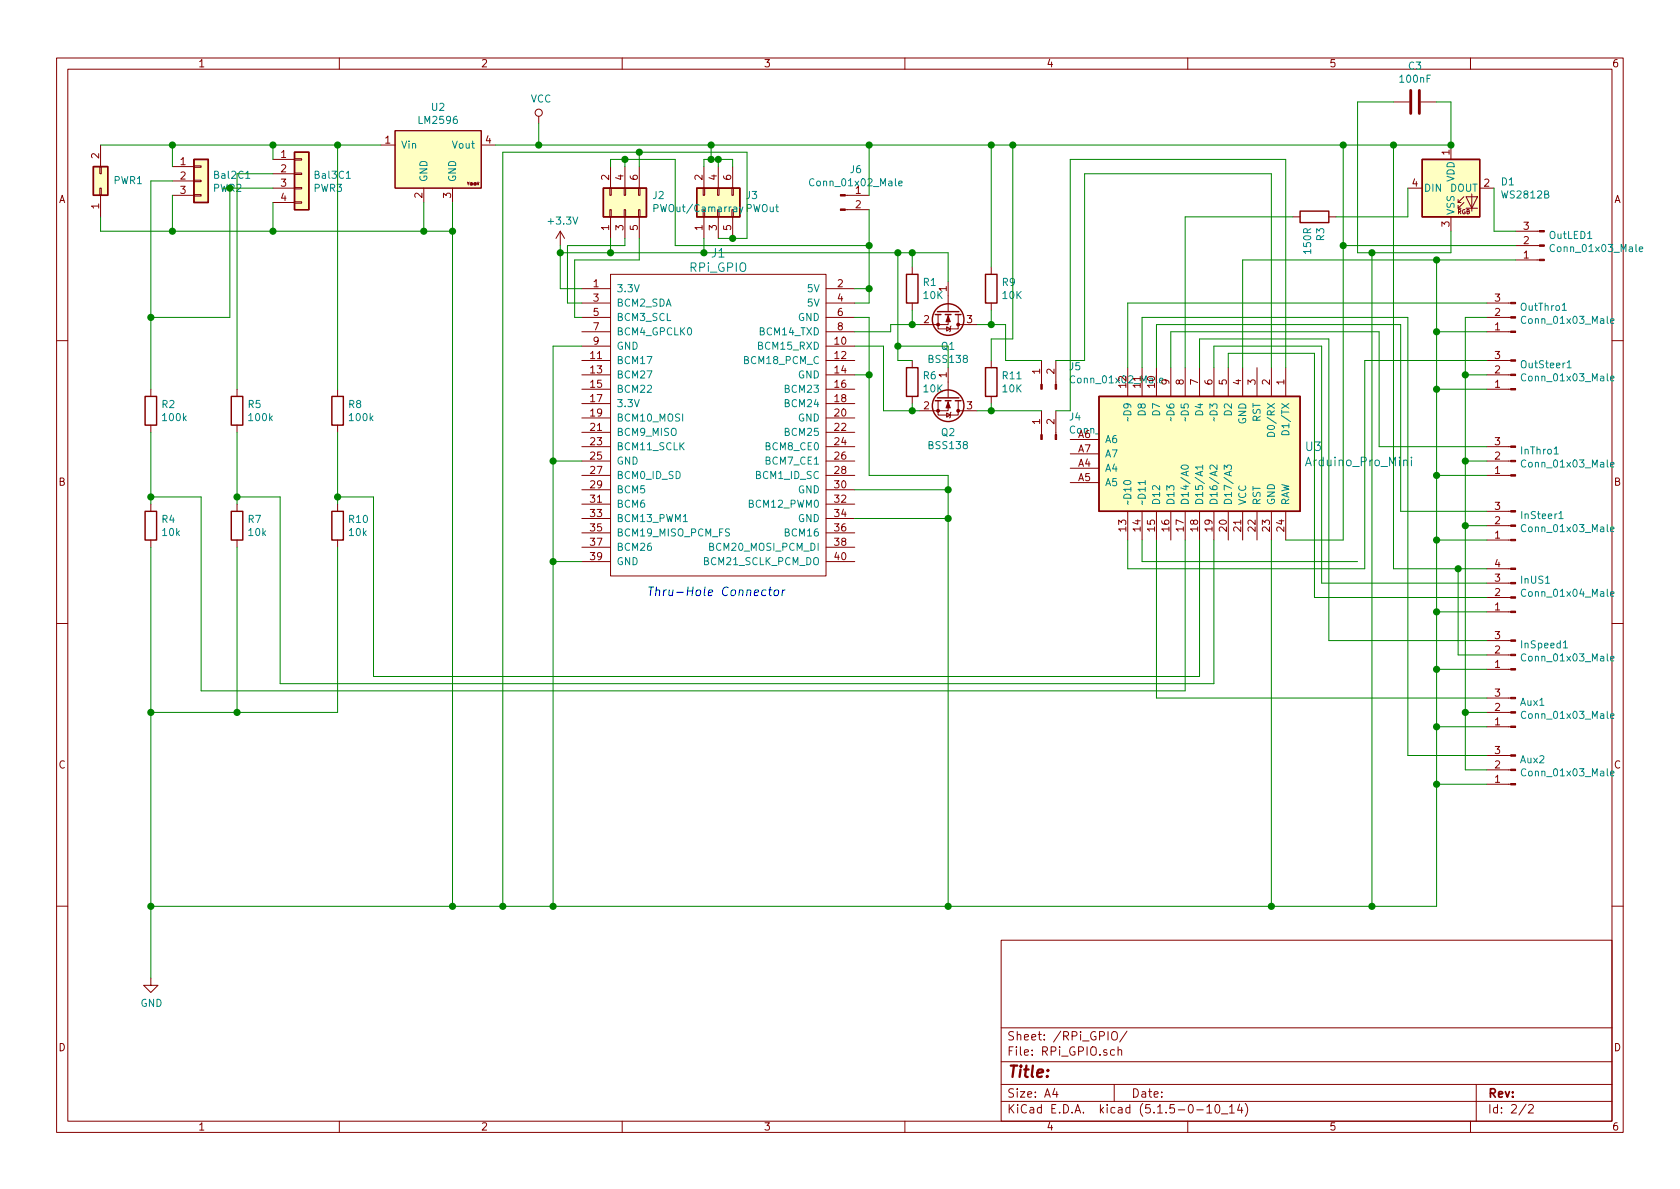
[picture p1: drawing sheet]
EESchema Schematic File Version 4
EELAYER 30 0
EELAYER END
$Descr A4 11693 8268
encoding utf-8
Sheet 2 2
Title ""
Date ""
Rev ""
Comp ""
Comment1 ""
Comment2 ""
Comment3 ""
Comment4 ""
$EndDescr
Text Notes 4500 4150 0    60   Italic 0
Thru-Hole Connector
$Comp
L Connector_Generic:Conn_02x01 PWR1
U 1 1
P 700 1300
F 0 "PWR1" V 750 1212 50  0000 R CNN
F 1 "PWR1" V 705 1212 50  0001 R CNN
F 2 "Connector_Wire:SolderWirePad_1x02_P5.08mm_Drill1.5mm" H 700 1300 50  0001 C CNN
F 3 "~" H 700 1300 50  0001 C CNN
	1    700  1300
	0    -1   -1   0   
$EndComp
Wire Wire Line
	6050 2000 5950 2000
Wire Wire Line
	5950 2100 6050 2100
Wire Wire Line
	6050 2100 6050 2000
Wire Wire Line
	4050 2000 3900 2000
Wire Wire Line
	3900 2000 3900 1750
Wire Wire Line
	5950 2200 6050 2200
$Comp
L Connector:Conn_01x03_Male InThro1
U 1 1
P 10550 3200
F 0 "InThro1" H 10522 3132 50  0000 R CNN
F 1 "Conn_01x03_Male" H 10522 3223 50  0000 R CNN
F 2 "Connector_PinHeader_2.54mm:PinHeader_1x03_P2.54mm_Vertical" H 10550 3200 50  0001 C CNN
F 3 "~" H 10550 3200 50  0001 C CNN
	1    10550 3200
	-1   0    0    1   
$EndComp
$Comp
L Connector:Conn_01x03_Male InSteer1
U 1 1
P 10550 3650
F 0 "InSteer1" H 10522 3582 50  0000 R CNN
F 1 "Conn_01x03_Male" H 10522 3673 50  0000 R CNN
F 2 "Connector_PinHeader_2.54mm:PinHeader_1x03_P2.54mm_Vertical" H 10550 3650 50  0001 C CNN
F 3 "~" H 10550 3650 50  0001 C CNN
	1    10550 3650
	-1   0    0    1   
$EndComp
Wire Wire Line
	10350 2600 10200 2600
Wire Wire Line
	10200 2600 10200 2200
Wire Wire Line
	10200 2200 10350 2200
Wire Wire Line
	10000 3300 10000 3750
Wire Wire Line
	10350 3750 10000 3750
Connection ~ 10000 3750
Wire Wire Line
	10200 2600 10200 3200
Wire Wire Line
	10200 3200 10350 3200
Connection ~ 10200 2600
Wire Wire Line
	10200 3200 10200 3650
Wire Wire Line
	10200 3650 10350 3650
Connection ~ 10200 3200
Wire Wire Line
	5950 2600 6050 2600
Wire Wire Line
	6050 2600 6050 3300
Wire Wire Line
	3850 3900 3850 3200
Wire Wire Line
	3850 2400 4050 2400
Wire Wire Line
	3850 3900 4050 3900
Wire Wire Line
	4050 3200 3850 3200
Connection ~ 3850 3200
Wire Wire Line
	3850 3200 3850 2400
Wire Wire Line
	5950 3600 6600 3600
Connection ~ 6600 3600
Wire Wire Line
	6600 3600 6600 3400
Wire Wire Line
	5950 3400 6600 3400
Connection ~ 6600 3400
Wire Wire Line
	6600 3400 6600 3300
Wire Wire Line
	700  1000 1200 1000
Connection ~ 1200 1000
Wire Wire Line
	6050 2600 6050 2200
Connection ~ 6050 2600
$Comp
L power:GND #PWR0101
U 1 1
P 1050 6800
F 0 "#PWR0101" H 1050 6550 50  0001 C CNN
F 1 "GND" H 1055 6627 50  0000 C CNN
F 2 "" H 1050 6800 50  0001 C CNN
F 3 "" H 1050 6800 50  0001 C CNN
	1    1050 6800
	1    0    0    -1  
$EndComp
$Comp
L power:+3.3V #PWR0102
U 1 1
P 3900 1700
F 0 "#PWR0102" H 3900 1550 50  0001 C CNN
F 1 "+3.3V" H 3915 1873 50  0000 C CNN
F 2 "" H 3900 1700 50  0001 C CNN
F 3 "" H 3900 1700 50  0001 C CNN
	1    3900 1700
	1    0    0    -1  
$EndComp
Wire Wire Line
	3900 1750 3900 1700
Connection ~ 3900 1750
$Comp
L power:VCC #PWR0103
U 1 1
P 3750 850
F 0 "#PWR0103" H 3750 700 50  0001 C CNN
F 1 "VCC" H 3767 1023 50  0000 C CNN
F 2 "" H 3750 850 50  0001 C CNN
F 3 "" H 3750 850 50  0001 C CNN
	1    3750 850 
	1    0    0    -1  
$EndComp
Wire Wire Line
	7000 2500 7250 2500
Wire Wire Line
	5100 1100 5100 1150
Wire Wire Line
	5000 1100 5000 1150
Connection ~ 5000 1100
Wire Wire Line
	5000 1100 5100 1100
Wire Wire Line
	4900 1100 4900 1150
Wire Wire Line
	4900 1100 4950 1100
Wire Wire Line
	1200 1000 1200 1150
Wire Wire Line
	1900 1000 1900 1100
$Comp
L Connector:Conn_01x04_Male InUS1
U 1 1
P 10550 4150
F 0 "InUS1" H 10522 4032 50  0000 R CNN
F 1 "Conn_01x04_Male" H 10522 4123 50  0000 R CNN
F 2 "Connector_PinHeader_2.54mm:PinHeader_1x04_P2.54mm_Vertical" H 10550 4150 50  0001 C CNN
F 3 "~" H 10550 4150 50  0001 C CNN
	1    10550 4150
	-1   0    0    1   
$EndComp
Wire Wire Line
	10000 4250 10350 4250
Wire Wire Line
	10000 3750 10000 4250
Connection ~ 10000 4250
Wire Wire Line
	9700 3950 10150 3950
$Comp
L Connector:Conn_01x03_Male InSpeed1
U 1 1
P 10550 4550
F 0 "InSpeed1" H 10522 4482 50  0000 R CNN
F 1 "Conn_01x03_Male" H 10522 4573 50  0000 R CNN
F 2 "Connector_PinHeader_2.54mm:PinHeader_1x03_P2.54mm_Vertical" H 10550 4550 50  0001 C CNN
F 3 "~" H 10550 4550 50  0001 C CNN
	1    10550 4550
	-1   0    0    1   
$EndComp
Wire Wire Line
	10350 4650 10000 4650
Wire Wire Line
	10350 4550 10150 4550
Wire Wire Line
	10150 4550 10150 3950
Connection ~ 10150 3950
Wire Wire Line
	10150 3950 10350 3950
$Comp
L Connector:Conn_01x03_Male Aux1
U 1 1
P 10550 4950
F 0 "Aux1" H 10522 4882 50  0000 R CNN
F 1 "Conn_01x03_Male" H 10522 4973 50  0000 R CNN
F 2 "Connector_PinHeader_2.54mm:PinHeader_1x03_P2.54mm_Vertical" H 10550 4950 50  0001 C CNN
F 3 "~" H 10550 4950 50  0001 C CNN
	1    10550 4950
	-1   0    0    1   
$EndComp
$Comp
L Connector:Conn_01x03_Male Aux2
U 1 1
P 10550 5350
F 0 "Aux2" H 10522 5282 50  0000 R CNN
F 1 "Conn_01x03_Male" H 10522 5373 50  0000 R CNN
F 2 "Connector_PinHeader_2.54mm:PinHeader_1x03_P2.54mm_Vertical" H 10550 5350 50  0001 C CNN
F 3 "~" H 10550 5350 50  0001 C CNN
	1    10550 5350
	-1   0    0    1   
$EndComp
Wire Wire Line
	10350 5450 10000 5450
Wire Wire Line
	10000 5450 10000 5050
Connection ~ 10000 4650
Wire Wire Line
	10200 3650 10200 4950
Wire Wire Line
	10200 5350 10350 5350
Connection ~ 10200 3650
Wire Wire Line
	10350 4950 10200 4950
Connection ~ 10200 4950
Wire Wire Line
	10200 4950 10200 5350
Wire Wire Line
	10350 5050 10000 5050
Connection ~ 10000 5050
Wire Wire Line
	10000 5050 10000 4650
$Comp
L Connector:Conn_01x03_Male OutSteer1
U 1 1
P 10550 2600
F 0 "OutSteer1" H 10522 2532 50  0000 R CNN
F 1 "Conn_01x03_Male" H 10522 2623 50  0000 R CNN
F 2 "Connector_PinHeader_2.54mm:PinHeader_1x03_P2.54mm_Vertical" H 10550 2600 50  0001 C CNN
F 3 "~" H 10550 2600 50  0001 C CNN
	1    10550 2600
	-1   0    0    1   
$EndComp
$Comp
L Connector:Conn_01x03_Male OutThro1
U 1 1
P 10550 2200
F 0 "OutThro1" H 10522 2132 50  0000 R CNN
F 1 "Conn_01x03_Male" H 10522 2223 50  0000 R CNN
F 2 "Connector_PinHeader_2.54mm:PinHeader_1x03_P2.54mm_Vertical" H 10550 2200 50  0001 C CNN
F 3 "~" H 10550 2200 50  0001 C CNN
	1    10550 2200
	-1   0    0    1   
$EndComp
$Comp
L Connector_Generic:Conn_01x04 Bal3C1
U 1 1
P 2100 1200
F 0 "Bal3C1" H 2180 1192 50  0000 L CNN
F 1 "PWR3" H 2180 1101 50  0000 L CNN
F 2 "Connector_JST:JST_XH_B4B-XH-A_1x04_P2.50mm_Vertical" H 2100 1200 50  0001 C CNN
F 3 "~" H 2100 1200 50  0001 C CNN
	1    2100 1200
	1    0    0    -1  
$EndComp
$Comp
L Connector_Generic:Conn_01x03 Bal2C1
U 1 1
P 1400 1250
F 0 "Bal2C1" H 1480 1292 50  0000 L CNN
F 1 "PWR2" H 1480 1201 50  0000 L CNN
F 2 "Connector_JST:JST_XH_B3B-XH-A_1x03_P2.50mm_Vertical" H 1480 1155 50  0001 L CNN
F 3 "~" H 1400 1250 50  0001 C CNN
	1    1400 1250
	1    0    0    -1  
$EndComp
$Comp
L RPi_Hat:RPi_GPIO J?
U 1 1
P 4250 2000
AR Path="/5516AE26" Ref="J?"  Part="1" 
AR Path="/5515D395/5516AE26" Ref="J1"  Part="1" 
F 0 "J1" H 5000 2250 60  0000 C CNN
F 1 "RPi_GPIO" H 5000 2150 60  0000 C CNN
F 2 "RPi_Hat:Pin_Header_Straight_2x20" H 4250 2000 60  0001 C CNN
F 3 "" H 4250 2000 60  0000 C CNN
	1    4250 2000
	1    0    0    -1  
$EndComp
$Comp
L yaaj_dcdc_stepdown_lm2596:YAAJ_DCDC_StepDown_LM2596 U2
U 1 1
P 3050 1100
F 0 "U2" H 3050 1465 50  0000 C CNN
F 1 "LM2596" H 3050 1374 50  0000 C CNN
F 2 "LM2596:YAAJ_DCDC_StepDown_LM2596" H 3000 1100 50  0001 C CNN
F 3 "" H 3000 1100 50  0001 C CNN
	1    3050 1100
	1    0    0    -1  
$EndComp
Connection ~ 2950 1600
Wire Wire Line
	2950 1600 3150 1600
Connection ~ 3150 1600
Wire Wire Line
	1550 1300 1600 1300
Wire Wire Line
	1900 1200 1650 1200
$Comp
L Device:R R2
U 1 1
P 1050 2850
F 0 "R2" H 1120 2896 50  0000 L CNN
F 1 "100k" H 1120 2805 50  0000 L CNN
F 2 "Resistor_SMD:R_0603_1608Metric" V 980 2850 50  0001 C CNN
F 3 "~" H 1050 2850 50  0001 C CNN
	1    1050 2850
	1    0    0    -1  
$EndComp
$Comp
L Device:R R4
U 1 1
P 1050 3650
F 0 "R4" H 1120 3696 50  0000 L CNN
F 1 "10k" H 1120 3605 50  0000 L CNN
F 2 "Resistor_SMD:R_0603_1608Metric" V 980 3650 50  0001 C CNN
F 3 "~" H 1050 3650 50  0001 C CNN
	1    1050 3650
	1    0    0    -1  
$EndComp
$Comp
L Device:R R5
U 1 1
P 1650 2850
F 0 "R5" H 1720 2896 50  0000 L CNN
F 1 "100k" H 1720 2805 50  0000 L CNN
F 2 "Resistor_SMD:R_0603_1608Metric" V 1580 2850 50  0001 C CNN
F 3 "~" H 1650 2850 50  0001 C CNN
	1    1650 2850
	1    0    0    -1  
$EndComp
$Comp
L Device:R R8
U 1 1
P 2350 2850
F 0 "R8" H 2420 2896 50  0000 L CNN
F 1 "100k" H 2420 2805 50  0000 L CNN
F 2 "Resistor_SMD:R_0603_1608Metric" V 2280 2850 50  0001 C CNN
F 3 "~" H 2350 2850 50  0001 C CNN
	1    2350 2850
	1    0    0    -1  
$EndComp
$Comp
L Device:R R10
U 1 1
P 2350 3650
F 0 "R10" H 2420 3696 50  0000 L CNN
F 1 "10k" H 2420 3605 50  0000 L CNN
F 2 "Resistor_SMD:R_0603_1608Metric" V 2280 3650 50  0001 C CNN
F 3 "~" H 2350 3650 50  0001 C CNN
	1    2350 3650
	1    0    0    -1  
$EndComp
Wire Wire Line
	1050 1250 1200 1250
Connection ~ 1600 1300
Wire Wire Line
	1600 1300 1900 1300
Connection ~ 2350 3450
Wire Wire Line
	2350 3450 2350 3500
Connection ~ 2350 1000
Wire Wire Line
	2350 1000 1900 1000
$Comp
L Device:R R7
U 1 1
P 1650 3650
F 0 "R7" H 1720 3696 50  0000 L CNN
F 1 "10k" H 1720 3605 50  0000 L CNN
F 2 "Resistor_SMD:R_0603_1608Metric" V 1580 3650 50  0001 C CNN
F 3 "~" H 1650 3650 50  0001 C CNN
	1    1650 3650
	1    0    0    -1  
$EndComp
Wire Wire Line
	2350 3000 2350 3450
Wire Wire Line
	10100 1750 10100 1600
$Comp
L Connector:Conn_01x03_Male OutLED1
U 1 1
P 10750 1700
F 0 "OutLED1" H 10722 1632 50  0000 R CNN
F 1 "Conn_01x03_Male" H 10722 1723 50  0000 R CNN
F 2 "Connector_PinHeader_2.54mm:PinHeader_1x03_P2.54mm_Vertical" H 10750 1700 50  0001 C CNN
F 3 "~" H 10750 1700 50  0001 C CNN
	1    10750 1700
	-1   0    0    1   
$EndComp
Wire Wire Line
	9350 1700 9350 1000
Connection ~ 9350 1000
$Comp
L Arduino:Arduino_Pro_Mini U3
U 1 1
P 8350 3150
F 0 "U3" V 8297 3880 60  0000 L CNN
F 1 "Arduino_Pro_Mini" V 8403 3880 60  0000 L CNN
F 2 "Arduino:Arduino_Pro_Mini" H 9150 2400 60  0001 C CNN
F 3 "https://www.sparkfun.com/products/11113" H 8550 1950 60  0001 C CNN
	1    8350 3150
	0    1    1    0   
$EndComp
$Comp
L Device:C C3
U 1 1
P 9850 700
F 0 "C3" V 9598 700 50  0000 C CNN
F 1 "100nF" V 9689 700 50  0000 C CNN
F 2 "Capacitor_SMD:C_0805_2012Metric" H 9888 550 50  0001 C CNN
F 3 "~" H 9850 700 50  0001 C CNN
	1    9850 700 
	0    1    1    0   
$EndComp
Wire Wire Line
	3750 850  3750 1000
Connection ~ 3850 3900
Wire Wire Line
	3450 1000 3750 1000
Connection ~ 3750 1000
Wire Wire Line
	2350 1000 2650 1000
Wire Wire Line
	3150 1400 3150 1600
Connection ~ 1900 1000
Wire Wire Line
	1200 1000 1900 1000
Wire Wire Line
	1900 1400 1900 1600
Wire Wire Line
	1900 1600 1200 1600
Wire Wire Line
	1200 1350 1200 1600
Connection ~ 1900 1600
Wire Wire Line
	1200 1600 700  1600
Wire Wire Line
	700  1600 700  1500
Connection ~ 1200 1600
Wire Wire Line
	1900 1600 2950 1600
Wire Wire Line
	2950 1400 2950 1600
Wire Wire Line
	2350 1000 2350 2700
Wire Wire Line
	1650 1200 1650 2700
Wire Wire Line
	1600 1300 1600 2200
Wire Wire Line
	1050 1250 1050 2200
Wire Wire Line
	1650 3800 1650 4950
Wire Wire Line
	1050 3000 1050 3450
Wire Wire Line
	2350 3450 2600 3450
Wire Wire Line
	1650 3000 1650 3450
Wire Wire Line
	1050 3800 1050 4950
Wire Wire Line
	1050 4950 1650 4950
Connection ~ 1650 4950
Wire Wire Line
	1650 4950 2350 4950
Wire Wire Line
	2350 3800 2350 4950
Wire Wire Line
	1050 6300 1050 6800
Wire Wire Line
	1050 2200 1600 2200
Connection ~ 1050 2200
Wire Wire Line
	1050 2200 1050 2700
Wire Wire Line
	1050 6300 1050 4950
Connection ~ 1050 4950
Connection ~ 1050 6300
Connection ~ 3500 6300
Wire Wire Line
	3500 6300 3150 6300
Connection ~ 3150 6300
Wire Wire Line
	3150 6300 1050 6300
Connection ~ 3850 6300
Wire Wire Line
	3850 6300 3500 6300
Connection ~ 6600 6300
Wire Wire Line
	6600 6300 3850 6300
Wire Wire Line
	6600 3600 6600 6300
Wire Wire Line
	3150 1600 3150 6300
Wire Wire Line
	3850 3900 3850 6300
Wire Wire Line
	9550 1750 10100 1750
Wire Wire Line
	10400 1300 10400 1600
Wire Wire Line
	10400 1600 10550 1600
Wire Wire Line
	9350 1700 10550 1700
Wire Wire Line
	9550 1750 9550 6300
Connection ~ 9550 1750
Connection ~ 9550 6300
Wire Wire Line
	9550 6300 10000 6300
Wire Wire Line
	10000 3300 10350 3300
Wire Wire Line
	10550 1800 10000 1800
Connection ~ 10000 3300
Wire Wire Line
	10350 2300 10000 2300
Connection ~ 10000 2300
Wire Wire Line
	10000 2300 10000 2700
Wire Wire Line
	10350 2700 10000 2700
Connection ~ 10000 2700
Wire Wire Line
	10000 2700 10000 3300
Wire Wire Line
	10000 5450 10000 6300
Connection ~ 10000 5450
Wire Wire Line
	10000 4250 10000 4650
Wire Wire Line
	7550 1200 7550 2500
Wire Wire Line
	6600 6300 8850 6300
Wire Wire Line
	7550 1200 8850 1200
Wire Wire Line
	8850 1200 8850 2550
Wire Wire Line
	7450 1100 8950 1100
Wire Wire Line
	8950 1100 8950 2550
Wire Wire Line
	8950 3750 9350 3750
Wire Wire Line
	9350 3750 9350 1700
Connection ~ 9350 1700
Wire Wire Line
	8850 3750 8850 6300
Connection ~ 8850 6300
Wire Wire Line
	8850 6300 9550 6300
Wire Wire Line
	10000 1800 10000 2300
Wire Wire Line
	8650 2550 8650 1800
Wire Wire Line
	8650 1800 10000 1800
Connection ~ 10000 1800
Wire Wire Line
	8550 2550 8550 2450
Wire Wire Line
	8550 2450 9150 2450
Wire Wire Line
	10350 4150 9150 4150
Wire Wire Line
	9150 2450 9150 4150
Wire Wire Line
	10350 4050 9200 4050
Wire Wire Line
	9200 4050 9200 2400
Wire Wire Line
	9200 2400 8450 2400
Wire Wire Line
	8450 2400 8450 2550
Wire Wire Line
	10350 4450 9250 4450
Wire Wire Line
	9250 4450 9250 2350
Wire Wire Line
	9250 2350 8350 2350
Wire Wire Line
	8350 2350 8350 2550
Wire Wire Line
	9800 1300 9800 1500
Wire Wire Line
	9800 1500 9300 1500
Wire Wire Line
	8250 1500 8250 2550
Wire Wire Line
	10350 3550 9750 3550
Wire Wire Line
	9750 3550 9750 2250
Wire Wire Line
	9750 2250 8050 2250
Wire Wire Line
	8050 2250 8050 2550
Wire Wire Line
	10350 5250 9800 5250
Wire Wire Line
	9800 5250 9800 2200
Wire Wire Line
	9800 2200 7950 2200
Wire Wire Line
	7950 2200 7950 2550
Wire Wire Line
	2600 4700 2600 3450
Wire Wire Line
	1950 4750 1950 3450
Wire Wire Line
	1950 3450 1650 3450
Connection ~ 1650 3450
Wire Wire Line
	1650 3450 1650 3500
Wire Wire Line
	8250 3750 8250 4800
Wire Wire Line
	8250 4800 1400 4800
Wire Wire Line
	1400 4800 1400 3450
Wire Wire Line
	1400 3450 1050 3450
Connection ~ 1050 3450
Wire Wire Line
	1050 3450 1050 3500
Wire Wire Line
	7950 3900 7950 3750
Wire Wire Line
	7950 3900 9450 3900
Wire Wire Line
	10350 4850 8050 4850
Wire Wire Line
	8050 4850 8050 3750
Wire Wire Line
	10350 2500 9500 2500
Wire Wire Line
	9500 2500 9500 3950
Wire Wire Line
	9500 3950 7850 3950
Wire Wire Line
	7850 3950 7850 3750
Wire Wire Line
	10350 3100 9600 3100
Wire Wire Line
	9600 3100 9600 2300
Wire Wire Line
	9600 2300 8150 2300
Wire Wire Line
	8150 2300 8150 2550
Wire Wire Line
	9700 3950 9700 1000
Wire Wire Line
	8350 3750 8350 4700
Wire Wire Line
	8350 4700 2600 4700
Wire Wire Line
	1950 4750 8450 4750
Wire Wire Line
	8450 3750 8450 4750
Wire Wire Line
	3900 1750 4250 1750
Wire Wire Line
	3950 1700 3950 2100
Wire Wire Line
	3950 2100 4050 2100
Wire Wire Line
	4050 2200 4000 2200
Wire Wire Line
	4000 2200 4000 1800
Wire Wire Line
	4000 1800 4450 1800
Wire Wire Line
	5200 1050 5200 1650
Wire Wire Line
	4900 1650 4900 1750
Connection ~ 4900 1750
Wire Wire Line
	4950 1000 4950 1100
Connection ~ 4950 1000
Connection ~ 4950 1100
Wire Wire Line
	4950 1100 5000 1100
$Comp
L Connector_Generic:Conn_02x03_Odd_Even J2
U 1 1
P 4350 1450
F 0 "J2" V 4446 1262 50  0000 R CNN
F 1 "PWOut/Camarray" V 4355 1262 50  0000 R CNN
F 2 "Pin_Headers:Pin_Header_Straight_2x03_Pitch2.54mm" H 4350 1450 50  0001 C CNN
F 3 "~" H 4350 1450 50  0001 C CNN
	1    4350 1450
	0    -1   -1   0   
$EndComp
$Comp
L Connector_Generic:Conn_02x03_Odd_Even J3
U 1 1
P 5000 1450
F 0 "J3" V 5096 1262 50  0000 R CNN
F 1 "PWOut" V 5005 1262 50  0000 R CNN
F 2 "Pin_Headers:Pin_Header_Straight_2x03_Pitch2.54mm" H 5000 1450 50  0001 C CNN
F 3 "~" H 5000 1450 50  0001 C CNN
	1    5000 1450
	0    -1   -1   0   
$EndComp
Wire Wire Line
	5100 1650 5200 1650
Wire Wire Line
	5000 1650 5100 1650
Connection ~ 5100 1650
Wire Wire Line
	4450 1050 5200 1050
Wire Wire Line
	4450 1050 4450 1150
Wire Wire Line
	4450 1050 3500 1050
Wire Wire Line
	3500 1050 3500 6300
Connection ~ 4450 1050
Wire Wire Line
	4250 1650 4250 1750
Connection ~ 4250 1750
Wire Wire Line
	4350 1650 4350 1700
Wire Wire Line
	4350 1700 3950 1700
Wire Wire Line
	4450 1650 4450 1800
Wire Wire Line
	4250 1750 4900 1750
$Comp
L Device:R R3
U 1 1
P 9150 1500
F 0 "R3" H 9220 1546 50  0000 L CNN
F 1 "150R" H 9220 1455 50  0000 L CNN
F 2 "Resistor_SMD:R_0603_1608Metric" V 9080 1500 50  0001 C CNN
F 3 "~" H 9150 1500 50  0001 C CNN
	1    9150 1500
	0    1    1    0   
$EndComp
Wire Wire Line
	10100 700  10000 700 
Wire Wire Line
	9700 700  9450 700 
Wire Wire Line
	9450 700  9450 1750
Wire Wire Line
	9450 1750 9550 1750
$Comp
L Connector:Conn_01x02_Male J5
U 1 1
P 7250 2700
F 0 "J5" V 7404 2512 50  0000 R CNN
F 1 "Conn_01x02_Male" V 7313 2512 50  0000 R CNN
F 2 "Connector_PinHeader_2.54mm:PinHeader_2x01_P2.54mm_Vertical" H 7250 2700 50  0001 C CNN
F 3 "~" H 7250 2700 50  0001 C CNN
	1    7250 2700
	0    -1   -1   0   
$EndComp
$Comp
L Connector:Conn_01x02_Male J4
U 1 1
P 7250 3050
F 0 "J4" V 7404 2862 50  0000 R CNN
F 1 "Conn_01x02_Male" V 7313 2862 50  0000 R CNN
F 2 "Connector_PinHeader_2.54mm:PinHeader_2x01_P2.54mm_Vertical" H 7250 3050 50  0001 C CNN
F 3 "~" H 7250 3050 50  0001 C CNN
	1    7250 3050
	0    -1   -1   0   
$EndComp
Wire Wire Line
	7350 2500 7550 2500
Wire Wire Line
	5950 2400 6150 2400
Wire Wire Line
	5950 2300 6200 2300
Wire Wire Line
	4950 1000 6050 1000
Wire Wire Line
	6050 2000 6050 1700
Connection ~ 6050 2000
Connection ~ 6050 1000
$Comp
L Connector:Conn_01x02_Male J6
U 1 1
P 5850 1350
F 0 "J6" H 5958 1531 50  0000 C CNN
F 1 "Conn_01x02_Male" H 5958 1440 50  0000 C CNN
F 2 "Connector_PinHeader_2.54mm:PinHeader_1x02_P2.54mm_Vertical" H 5850 1350 50  0001 C CNN
F 3 "~" H 5850 1350 50  0001 C CNN
	1    5850 1350
	1    0    0    -1  
$EndComp
Wire Wire Line
	6050 1350 6050 1000
Wire Wire Line
	3750 1000 4950 1000
Wire Wire Line
	4250 1150 4250 1100
Wire Wire Line
	4250 1100 4350 1100
Wire Wire Line
	4700 1100 4700 1700
Wire Wire Line
	4700 1700 6050 1700
Connection ~ 6050 1700
Wire Wire Line
	6050 1700 6050 1450
Wire Wire Line
	4350 1150 4350 1100
Connection ~ 4350 1100
Wire Wire Line
	4350 1100 4700 1100
$Comp
L LED:WS2812B D1
U 1 1
P 10100 1300
F 0 "D1" H 10444 1346 50  0000 L CNN
F 1 "WS2812B" H 10444 1255 50  0000 L CNN
F 2 "LED_SMD:LED_WS2812B_PLCC4_5.0x5.0mm_P3.2mm" H 10150 1000 50  0001 L TNN
F 3 "https://cdn-shop.adafruit.com/datasheets/WS2812B.pdf" H 10200 925 50  0001 L TNN
	1    10100 1300
	1    0    0    -1  
$EndComp
Wire Wire Line
	9000 1500 8250 1500
Wire Wire Line
	9350 1000 9700 1000
Wire Wire Line
	10100 700  10100 1000
Wire Wire Line
	9700 1000 10100 1000
Connection ~ 9700 1000
Connection ~ 10100 1000
$Comp
L Transistor_FET:BSS138 Q1
U 1 1
P 6600 2150
F 0 "Q1" V 6849 2150 50  0000 C CNN
F 1 "BSS138" V 6940 2150 50  0000 C CNN
F 2 "Package_TO_SOT_SMD:SOT-23" H 6800 2075 50  0001 L CIN
F 3 "https://www.fairchildsemi.com/datasheets/BS/BSS138.pdf" H 6600 2150 50  0001 L CNN
	1    6600 2150
	0    1    1    0   
$EndComp
Wire Wire Line
	6050 1000 6900 1000
Wire Wire Line
	4900 1750 6250 1750
$Comp
L Transistor_FET:BSS138 Q2
U 1 1
P 6600 2750
F 0 "Q2" V 6849 2750 50  0000 C CNN
F 1 "BSS138" V 6940 2750 50  0000 C CNN
F 2 "Package_TO_SOT_SMD:SOT-23" H 6800 2675 50  0001 L CIN
F 3 "https://www.fairchildsemi.com/datasheets/BS/BSS138.pdf" H 6600 2750 50  0001 L CNN
	1    6600 2750
	0    1    1    0   
$EndComp
$Comp
L Device:R R6
U 1 1
P 6350 2650
F 0 "R6" H 6420 2696 50  0000 L CNN
F 1 "10K" H 6420 2605 50  0000 L CNN
F 2 "Resistor_SMD:R_0603_1608Metric" V 6280 2650 50  0001 C CNN
F 3 "~" H 6350 2650 50  0001 C CNN
	1    6350 2650
	1    0    0    -1  
$EndComp
$Comp
L Device:R R9
U 1 1
P 6900 2000
F 0 "R9" H 6970 2046 50  0000 L CNN
F 1 "10K" H 6970 1955 50  0000 L CNN
F 2 "Resistor_SMD:R_0603_1608Metric" V 6830 2000 50  0001 C CNN
F 3 "~" H 6900 2000 50  0001 C CNN
	1    6900 2000
	1    0    0    -1  
$EndComp
$Comp
L Device:R R11
U 1 1
P 6900 2650
F 0 "R11" H 6970 2696 50  0000 L CNN
F 1 "10K" H 6970 2605 50  0000 L CNN
F 2 "Resistor_SMD:R_0603_1608Metric" V 6830 2650 50  0001 C CNN
F 3 "~" H 6900 2650 50  0001 C CNN
	1    6900 2650
	1    0    0    -1  
$EndComp
Wire Wire Line
	6150 2400 6150 2850
Wire Wire Line
	6150 2850 6350 2850
Wire Wire Line
	6350 2800 6350 2850
Connection ~ 6350 2850
Wire Wire Line
	6350 2850 6400 2850
Wire Wire Line
	7450 2850 7350 2850
Wire Wire Line
	7450 1100 7450 2850
Wire Wire Line
	7250 2850 6900 2850
Wire Wire Line
	6900 2850 6900 2800
Connection ~ 6900 2850
Wire Wire Line
	6900 2850 6800 2850
Wire Wire Line
	6900 2500 6900 2350
Wire Wire Line
	6900 2350 7050 2350
Wire Wire Line
	7050 2350 7050 1000
Connection ~ 7050 1000
Wire Wire Line
	7050 1000 9350 1000
Wire Wire Line
	6900 1850 6900 1000
Connection ~ 6900 1000
Wire Wire Line
	6900 1000 7050 1000
Wire Wire Line
	6900 2150 6900 2250
Wire Wire Line
	6900 2250 6800 2250
Wire Wire Line
	7000 2500 7000 2250
Wire Wire Line
	7000 2250 6900 2250
Connection ~ 6900 2250
Wire Wire Line
	6400 2250 6350 2250
Wire Wire Line
	6350 2250 6350 2150
Wire Wire Line
	6350 1850 6350 1750
Wire Wire Line
	6250 1750 6250 2400
Wire Wire Line
	6250 2500 6350 2500
Connection ~ 6250 1750
Wire Wire Line
	6250 1750 6350 1750
Wire Wire Line
	6200 2300 6200 2250
Wire Wire Line
	6200 2250 6350 2250
Connection ~ 6350 2250
$Comp
L Device:R R1
U 1 1
P 6350 2000
F 0 "R1" H 6420 2046 50  0000 L CNN
F 1 "10K" H 6420 1955 50  0000 L CNN
F 2 "Resistor_SMD:R_0603_1608Metric" V 6280 2000 50  0001 C CNN
F 3 "~" H 6350 2000 50  0001 C CNN
	1    6350 2000
	1    0    0    -1  
$EndComp
Wire Wire Line
	6050 3300 6600 3300
Wire Wire Line
	7850 2550 7850 2100
Wire Wire Line
	7850 2100 10350 2100
Wire Wire Line
	6600 1950 6600 1750
Wire Wire Line
	6600 1750 6350 1750
Connection ~ 6350 1750
Wire Wire Line
	6600 2550 6600 2400
Wire Wire Line
	6600 2400 6250 2400
Connection ~ 6250 2400
Wire Wire Line
	6250 2400 6250 2500
$EndSCHEMATC
